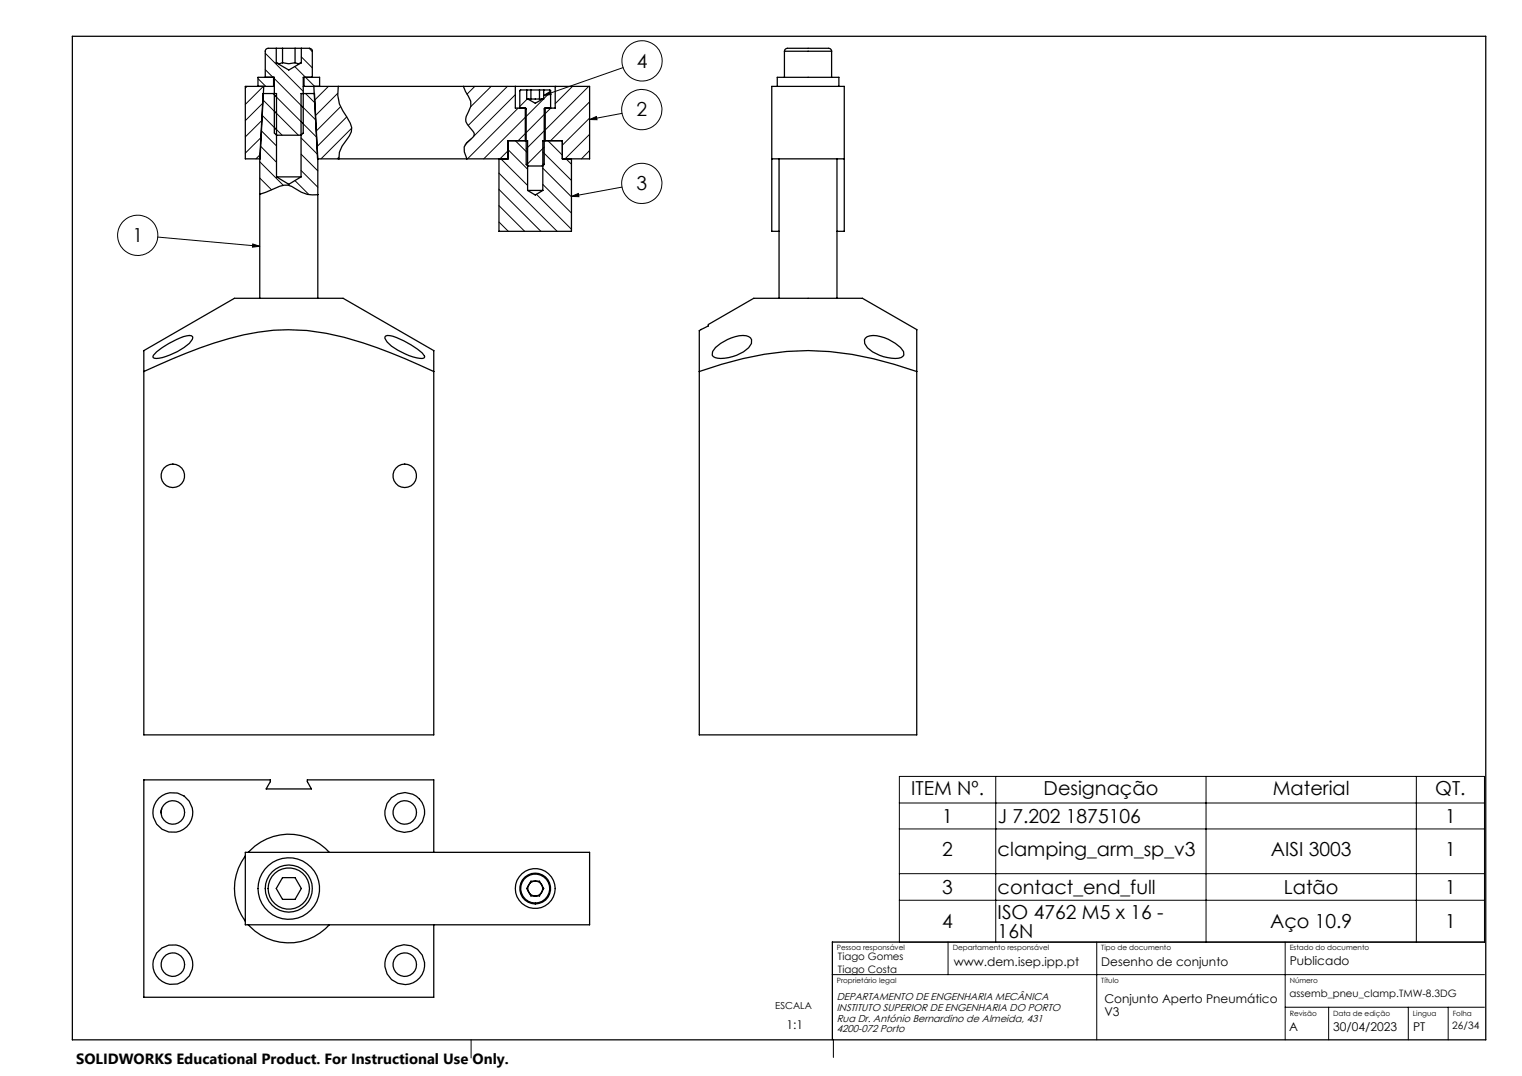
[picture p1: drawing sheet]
<svg xmlns="http://www.w3.org/2000/svg" width="420mm" height="297mm" viewBox="0 0 420 297" stroke-linecap="round" stroke-linejoin="round" font-family="sans-serif">
<g fill="none" stroke="#000" stroke-width=".28">
<path d="M73.2 19.2l2.3 2.3M73.2 14.7l10.5 10.5M81.4 18.4l5.4 5.4M83.1 15.7l3.1 3M85.3 13.3l.9 .9M171.9 18.7l-21.9 7.6M68.2 23.8l-.5 .5M71.2 21.7l2.1 2.1M72.1 37.9l-4.4 4.4M72.1 36.1l4.2 4.2M72.3 31.8l5.6 5.5M72.3 33.2l-4.6 4.6"/>
<path d="M72.5 27.5l9.8 9.8M72.5 28.5l-4.8 4.8M72.7 23.8l-5 5M75.3 25.8l12.1 12.1M75.7 21.7l8 8M83.1 38.1l4.5 4.5M83.1 29.1l4.1 4.1M84.3 25.8l2.6 2.6M90.6 23.8l-3.8 3.9M93.2 25.8l-6.2 6.1M94 29.5l-6.8 6.7M95.7 32.3l-8.2 8.2"/>
<path d="M97 35.4l-8.4 8.4M130 38.4l-1.7 1.6M131 23.8l-2.1 2.2M135.5 23.8l-5.6 5.7M140 23.8l-10.8 10.8M142.2 38.8l3.4 3.4M142.2 26.1l-11.5 11.5M143 29.8l-14 14M145 32.4l-11.5 11.4M145 36.9l-2 1.9M145.5 27.3l-2.1 2.1M150 27.3l-4.8 4.8"/>
<path d="M150 26.3l1.8-1 .3 .8zM150.2 31.6l-5 5M150.2 36.1l-5 5M151.2 38.8l4 4M151.9 25.4l-1.9 1.9M152 29.8l-1.5 1.6M153.5 23.8l-.3 .3M158 23.8l-4.8 4.8M162.5 23.8l-12 12.1M162.7 33l1.9-.8 .1 .9zM162.7 28.1l-10.8 10.7M162.7 32.6l-7.5 7.5"/>
<path d="M162.7 37.1l-6.8 6.7M171.7 31.3l-9 1.7M71.7 49.1l3.2 3.3M71.7 44.7l6.5 6.4M71.8 42.6l-1.2 1.2M71.9 40.3l4.4 4.5M81.4 49.8l3.9 3.9M83.1 42.5l4.6 4.7M83.1 47.1l4.6 4.6M93.5 43.4l-.4 .4M137.7 56.8l7.1 7M137.7 52.3l11.6 11.5"/>
<path d="M137.7 47.8l16 16M138.2 43.8l7.4 7.4M140.2 41.3l5.4 5.4M140.2 41.6l-2.2 2.2M148 53.6l9.7 9.7M149.8 50.9l7.9 7.9M149.8 46.4l7.9 7.9M149.8 41.9l7.9 7.9M150.2 40.6l-4.9 4.9M150.2 45.1l-.8 .7M156.2 43.8l1.5 1.5M157.7 54.2l1.9-.8 .1 .9z"/>
<path d="M162.7 41.6l-2.3 2.2M171.7 51.6l-14 2.6M43.5 65.4l28.2 2.6M69.7 67.3l2 .7-2 .2zM137.7 61.3l2.6 2.5M248.2 214.3h161.4v45.8h-161.4zM274.8 214.3v45.8M332.8 214.3v45.8M390.8 214.3v45.8M248.2 221.6h161.4M248.2 228.8h161.4M248.2 241.2h161.4"/>
<path d="M248.2 248.5h161.4M229.6 269h180M261.6 260v9M302.6 260v27M354.6 260v27M354.6 278h55M366.6 278v9M388.6 278v9M399.6 278v9M130 287v5M230 286.9v5"/>
<circle cx="177.2" cy="16.8" r="5.6"/>
<circle cx="177.1" cy="30.3" r="5.6"/>
<circle cx="177.1" cy="50.6" r="5.6"/>
<circle cx="38" cy="64.9" r="5.6"/>
</g>
<g fill="none" stroke="#000" stroke-width=".35">
<path d="M20 10h390v277h-390zM76.2 17.3l.9 .3 .9-.3M76.2 13.3v4M76.2 17.3l3.5 2 3.4-2M78 17.3l1.7 .3 1.7-.3M78 13.3v4M81.4 17.3l.9 .3 .8-.3M81.4 13.3v4M83.1 13.3v4M216.5 14.1a.91 .91 0 0 1 1.1-.8h11.1a.85 .85 0 0 1 .8 .8M216.5 14.1h13M216.5 14.1v7.2"/>
<path d="M229.5 14.1v7.2M71.2 23.8v-2.5h4.5v15.4l.6 .6h6.8l.6-.6v-15.4h4.5v2.5M72.8 23.8l-1 20h-4.1v-20h7.8M73.2 21.3v-7.2a.78 .78 0 0 1 .8-.8h11.4a.78 .78 0 0 1 .8 .8v7.2M75.5 23.8h.2M75.5 21.3v2.5M83.7 23.8h.2M83.9 23.8h58.3M83.9 21.3v2.5M86.6 23.8l1 20h52.6v-5h5.4v13.8M93.3 23.8a10.1 10.1 0 0 0 2.4 8.5l1 1.7a4 4 0 0 1-1.2 4.8l-1.1 1.5-.7 1.7-.2 1.8M127.9 23.8l2 4.1v1.4l-.6 1.4a2.98 2.98 0 0 0 .1 4.2l1.1 1.3a1.24 1.24 0 0 1-.4 2l-1.3 1.2-.7 1.2v1.3l.7 1.9"/>
<path d="M142.2 23.8h11M142.2 23.8v6l3 .2v15.4l.4 .4h4.2l.4-.4v-15.3l.1-.3h2.9v-6M143.4 29.8v-4.8l.3-.2 8.1 .1 .1 4.9M145 29.8v9M145.3 24.8v2.5h.4M145.7 27.3h4.1M145.7 27.3l2 1.2 2.1-1.2M146.5 24.8v2.5M148.9 24.8v2.5M150 24.8v2.5h-.2M150.5 29.8v9M153.2 23.8h9.5v20h-7.5v-5h-5.4v13.8"/>
<path d="M214.5 23.8v-2.5h17v2.5M71.7 53.6l3.3-1.3a5.4 5.4 0 0 1 6.8 0 7.6 7.6 0 0 0 5.9 1.4M76.3 48.8h6.8M76.3 48.8v-23h-3.7l-.9 18v38.5M76.3 48.8l3.4 2.1 3.4-2.1M83.1 48.8v-23h3.7l.9 18v38.5M137.7 43.8v20h20v-20M145.6 52.6h4.2M145.6 52.6l2.1 1.2 2.1-1.2M213 43.8h20M215 43.8v38.5M231 43.8v38.5"/>
<path d="M215 63.8h-2v-40h20v40h-2M43.2 97.1a20.8 20.8 0 0 1 9-4.5l.9 .3v.8a13.8 13.8 0 0 1-7.3 4.7 5 5 0 0 1-3.5 .3v-.6zM106.4 92.7a4.1 4.1 0 0 1 3 .5 26.1 26.1 0 0 1 7.1 4.2l.7 .9v.3a2.07 2.07 0 0 1-2.2 .2 18.5 18.5 0 0 1-8.2-4.4l-.6-1zM119.7 96.8v5.7M119.7 96.8l-25-14.5h-30l-25 14.5v5.7M197.4 95.9a11.7 11.7 0 0 1 8.5-3.2l1.2 .6 .3 .5v1a8.7 8.7 0 0 1-6.3 3.9 6.1 6.1 0 0 1-4.3-.3l-.3-.4 .1-1zM238.8 93.3a5.3 5.3 0 0 1 5.3-.1 10.8 10.8 0 0 1 5.2 3.8l.1 1a2.31 2.31 0 0 1-2.3 1l-1.1-.1a11.6 11.6 0 0 1-6.6-2.9l-.8-1.2-.1-1zM253 91v11.5M253 91l-15-8.7h-30l-12.5 7.3v.4l-2.5 1.3v11.2M39.7 102.5a125 125 0 0 1 31.6-10.8 58.4 58.4 0 0 1 28.9 2.9 170 170 0 0 1 19.5 7.9M39.7 102.5v100.3h80v-100.3M193 102.5a84.1 84.1 0 0 1 36-5.5 99.4 99.4 0 0 1 24 5.5"/>
<path d="M193 102.5v100.3h60v-100.3M44.6 223.3l-.1 1.1M67.7 236.3a15 15 0 0 0 0 18M67.7 235.3h95v20h-95zM68.5 235.3a15 15 0 0 1 22.4 0M119.7 235.3v-20h-34.9v.5l1.1 2h-12.5l1.2-2v-.5h-34.9v60h80v-20M68.5 255.3a15 15 0 0 0 22.4 0M78 242.2h3.4l1.7 3-1.7 3h-3.4l-1.8-3zM146.5 243.2h2.4l1.1 2-1.1 2.1h-2.4l-1.2-2.1zM409.6 260h-179.9v27"/>
<circle cx="47.7" cy="131.3" r="3.3"/>
<circle cx="111.7" cy="131.3" r="3.3"/>
<circle cx="47.7" cy="224.3" r="5.5"/>
<circle cx="47.7" cy="224.2" r="3.2"/>
<circle cx="111.7" cy="224.3" r="5.5"/>
<circle cx="111.7" cy="224.2" r="3.2"/>
<circle cx="79.7" cy="245.2" r="5.7"/>
<circle cx="79.7" cy="245.3" r="8.5"/>
<circle cx="79.7" cy="245.3" r="6.5"/>
<circle cx="147.7" cy="245.3" r="4"/>
<circle cx="147.7" cy="245.3" r="4.3"/>
<circle cx="147.7" cy="245.3" r="2.04"/>
<circle cx="147.7" cy="245.2" r="5.5"/>
<circle cx="47.7" cy="266.3" r="5.5"/>
<circle cx="47.7" cy="266.3" r="3.2"/>
<circle cx="111.7" cy="266.3" r="5.5"/>
<circle cx="111.7" cy="266.3" r="3.2"/>
</g>
<path d="M69.7 67.3l2 .7-2 .2zM150 26.3l1.8-1 .3 .8zM162.7 33l1.9-.8 .1 .9zM157.7 54.2l1.9-.8 .1 .9z" fill="#000"/>
<g font-size="5.3">
<text x="175.7" y="18.7">4</text>
<text x="175.6" y="32.1">2</text>
<text x="175.6" y="52.5">3</text>
<text x="36.5" y="66.8">1</text>
<text x="251.5" y="219.4">ITEM Nº.</text>
<text x="288" y="219.4">Designação</text>
<text x="351.2" y="219.4">Material</text>
<text x="396.1" y="219.4">QT.</text>
<text x="260" y="227.1">1</text>
<text x="275.3" y="227.1">J 7.202 1875106</text>
<text x="398.8" y="227.1">1</text>
<text x="260" y="236.4">2</text>
<text x="275.3" y="236.4">clamping_arm_sp_v3</text>
<text x="350.7" y="236.4">AISI 3003</text>
<text x="398.8" y="236.4">1</text>
<text x="260" y="246.7">3</text>
<text x="275.3" y="246.7">contact_end_full</text>
<text x="354.3" y="246.7">Latão</text>
<text x="398.8" y="246.7">1</text>
<text x="260" y="256.2">4</text>
<text x="275.3" y="253.6">ISO 4762 M5 x 16 -</text>
<text x="350.5" y="256.2">Aço 10.9</text>
<text x="398.8" y="256.2">1</text>
<text x="275.3" y="258.8">16N</text>
</g>
<text font-size="4.1" x="21" y="293.7">SOLIDWORKS Educational Product. For Instructional Use Only.</text>
<g font-size="3.3">
<text x="263.2" y="266.5">www.dem.isep.ipp.pt</text>
<text x="303.9" y="266.5">Desenho de conjunto</text>
<text x="355.9" y="266.5">Publicado</text>
<text x="304.8" y="276.8">Conjunto Aperto Pneumático</text>
<text x="304.8" y="280.3">V3</text>
<text x="217" y="283.9">1:1</text>
<text x="355.8" y="284.7">A</text>
<text x="367.9" y="284.7">30/04/2023</text>
<text x="390" y="284.7">PT</text>
</g>
<g font-size="2.8">
<text x="231.2" y="264.9">Tiago Gomes</text>
<text x="231.2" y="268.7">Tiago Costa</text>
<text x="230.9" y="276">DEPARTAMENTO DE ENGENHARIA MECÂNICA</text>
<text x="355.9" y="275.2">assemb_pneu_clamp.TMW-8.3DG</text>
<text x="230.9" y="282">Rua Dr. António Bernardino de Almeida, 431</text>
<text x="230.9" y="279">INSTITUTO SUPERIOR DE ENGENHARIA DO PORTO</text>
<text x="230.9" y="285">4200-072 Porto</text>
<text x="400.8" y="284.1">26/34</text>
</g>
<text font-size="2.7" x="213.9" y="278.6">ESCALA</text>
<g font-size="2">
<text x="230.9" y="262.3">Pessoa responsável</text>
<text x="262.9" y="262.3">Departamento responsável</text>
<text x="303.9" y="262.3">Tipo de documento</text>
<text x="355.9" y="262.1">Estado do documento</text>
<text x="230.9" y="271.3">Proprietário legal</text>
<text x="303.9" y="271.3">Título</text>
<text x="355.9" y="271.3">Número</text>
<text x="355.9" y="280.3">Revisão</text>
<text x="367.9" y="280.3">Data de edição</text>
<text x="389.9" y="280.3">Lingua</text>
<text x="400.9" y="280.3">Folha</text>
</g>
</svg>
